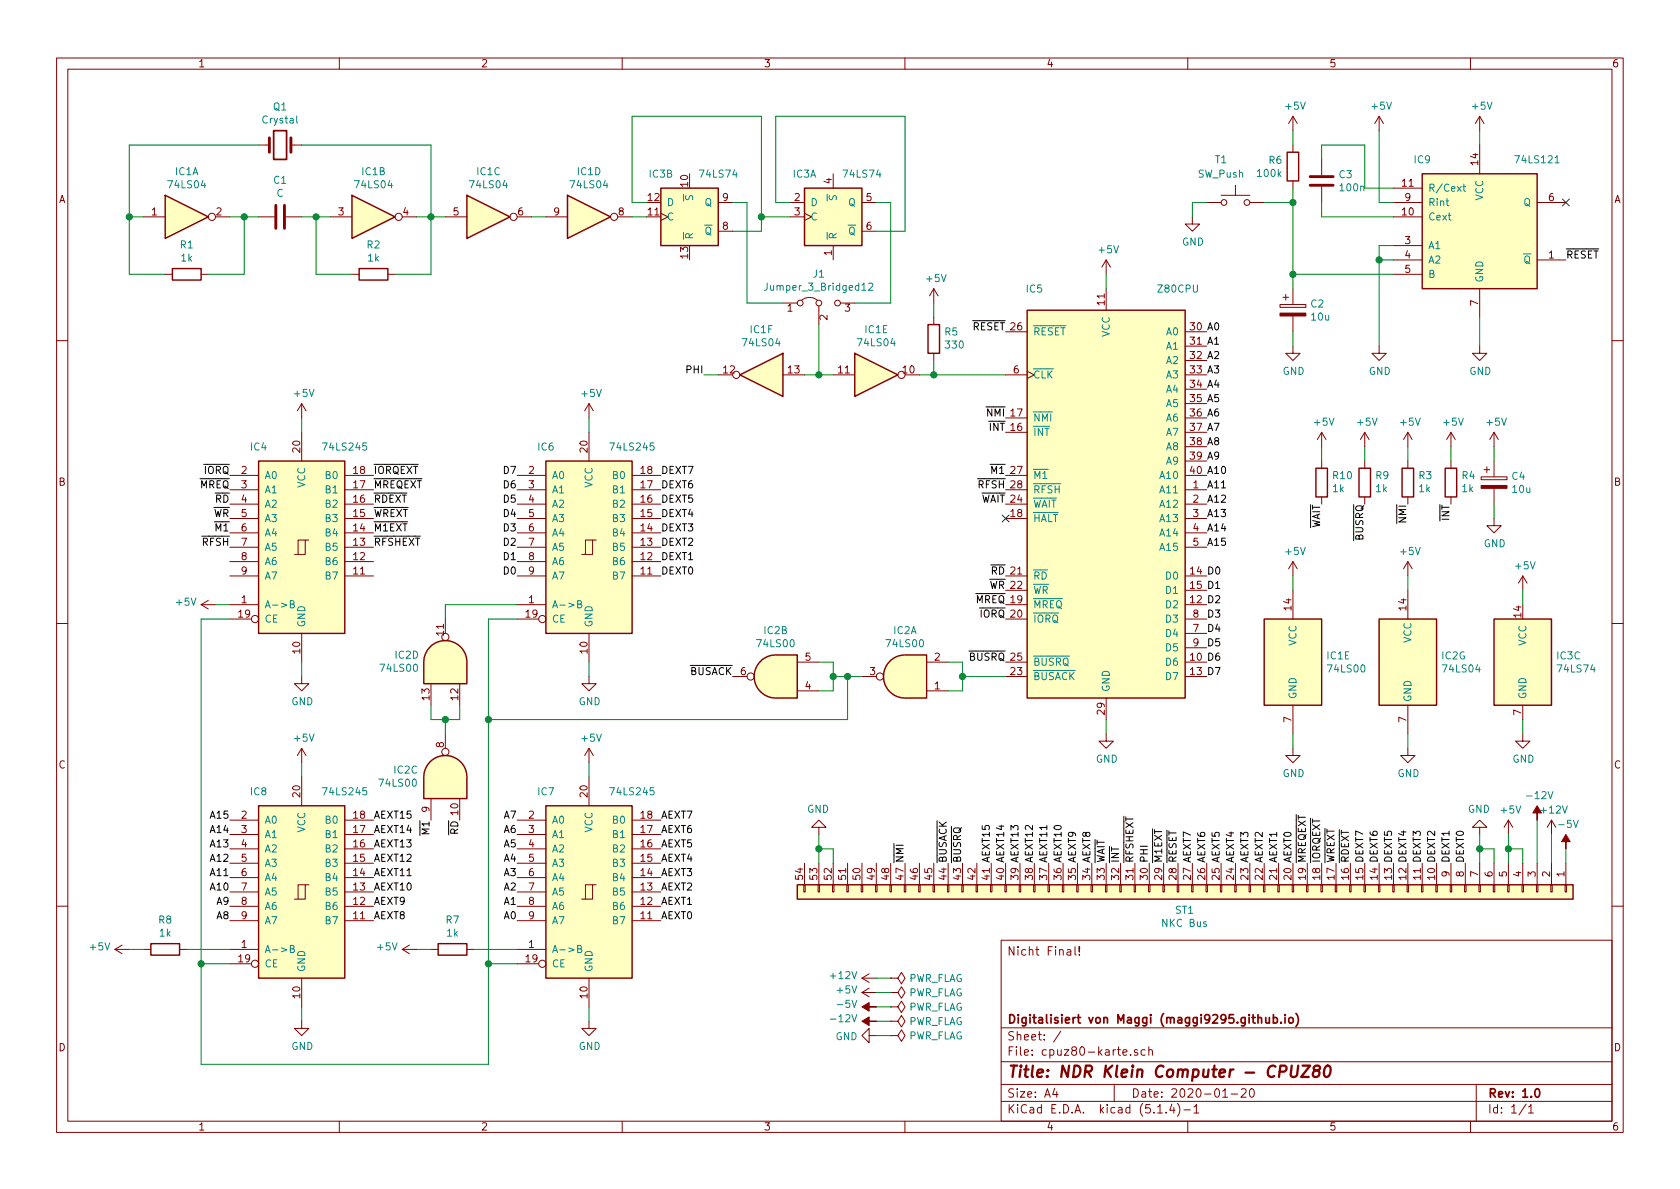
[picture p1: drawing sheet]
EESchema Schematic File Version 4
LIBS:cpuz80-karte-cache
EELAYER 30 0
EELAYER END
$Descr A4 11693 8268
encoding utf-8
Sheet 1 1
Title "NDR Klein Computer - CPUZ80"
Date "2020-01-20"
Rev "1.0"
Comp "Digitalisiert von Maggi (maggi9295.github.io)"
Comment1 ""
Comment2 ""
Comment3 ""
Comment4 "Nicht Final!"
$EndDescr
$Comp
L CPU:Z80CPU IC5
U 1 1
P 7700 3500
F 0 "IC5" H 7200 5000 50  0000 C CNN
F 1 "Z80CPU" H 8200 5000 50  0000 C CNN
F 2 "" H 7700 3900 50  0001 C CNN
F 3 "www.zilog.com/manage_directlink.php?filepath=docs/z80/um0080" H 7700 3900 50  0001 C CNN
	1    7700 3500
	1    0    0    -1  
$EndComp
Wire Wire Line
	7700 1900 7700 2000
$Comp
L 74xx:74LS121 IC9
U 1 1
P 10300 1600
F 0 "IC9" H 9900 2100 50  0000 C CNN
F 1 "74LS121" H 10700 2100 50  0000 C CNN
F 2 "" H 10300 1600 50  0001 C CNN
F 3 "http://www.ti.com/lit/gpn/sn74121" H 10300 1600 50  0001 C CNN
	1    10300 1600
	1    0    0    -1  
$EndComp
Wire Wire Line
	7700 5100 7700 5000
$Comp
L power:GND #PWR0106
U 1 1
P 7700 5100
F 0 "#PWR0106" H 7700 4850 50  0001 C CNN
F 1 "GND" H 7705 4927 50  0000 C CNN
F 2 "" H 7700 5100 50  0001 C CNN
F 3 "" H 7700 5100 50  0001 C CNN
	1    7700 5100
	1    0    0    -1  
$EndComp
$Comp
L power:+5V #PWR0112
U 1 1
P 7700 1900
F 0 "#PWR0112" H 7700 1750 50  0001 C CNN
F 1 "+5V" H 7715 2073 50  0000 C CNN
F 2 "" H 7700 1900 50  0001 C CNN
F 3 "" H 7700 1900 50  0001 C CNN
	1    7700 1900
	1    0    0    -1  
$EndComp
$Comp
L power:GND #PWR0113
U 1 1
P 10300 2400
F 0 "#PWR0113" H 10300 2150 50  0001 C CNN
F 1 "GND" H 10305 2227 50  0000 C CNN
F 2 "" H 10300 2400 50  0001 C CNN
F 3 "" H 10300 2400 50  0001 C CNN
	1    10300 2400
	1    0    0    -1  
$EndComp
Wire Wire Line
	10300 900  10300 1000
$Comp
L power:+5V #PWR0114
U 1 1
P 10300 900
F 0 "#PWR0114" H 10300 750 50  0001 C CNN
F 1 "+5V" H 10315 1073 50  0000 C CNN
F 2 "" H 10300 900 50  0001 C CNN
F 3 "" H 10300 900 50  0001 C CNN
	1    10300 900 
	1    0    0    -1  
$EndComp
$Comp
L Device:CP C2
U 1 1
P 9000 2150
F 0 "C2" H 9118 2196 50  0000 L CNN
F 1 "10u" H 9118 2105 50  0000 L CNN
F 2 "" H 9038 2000 50  0001 C CNN
F 3 "~" H 9000 2150 50  0001 C CNN
	1    9000 2150
	1    0    0    -1  
$EndComp
Wire Wire Line
	9700 1800 9600 1800
Wire Wire Line
	9600 1800 9600 1700
Wire Wire Line
	9600 1700 9700 1700
Connection ~ 9600 1800
$Comp
L power:GND #PWR0115
U 1 1
P 9600 2400
F 0 "#PWR0115" H 9600 2150 50  0001 C CNN
F 1 "GND" H 9605 2227 50  0000 C CNN
F 2 "" H 9600 2400 50  0001 C CNN
F 3 "" H 9600 2400 50  0001 C CNN
	1    9600 2400
	1    0    0    -1  
$EndComp
$Comp
L power:GND #PWR0116
U 1 1
P 9000 2400
F 0 "#PWR0116" H 9000 2150 50  0001 C CNN
F 1 "GND" H 9005 2227 50  0000 C CNN
F 2 "" H 9000 2400 50  0001 C CNN
F 3 "" H 9000 2400 50  0001 C CNN
	1    9000 2400
	1    0    0    -1  
$EndComp
Wire Wire Line
	9000 2300 9000 2400
Wire Wire Line
	10300 2200 10300 2400
$Comp
L Device:R R6
U 1 1
P 9000 1150
F 0 "R6" H 9070 1196 50  0000 L CNN
F 1 "100k" H 9070 1105 50  0000 L CNN
F 2 "" V 8930 1150 50  0001 C CNN
F 3 "~" H 9000 1150 50  0001 C CNN
	1    9000 1150
	-1   0    0    -1  
$EndComp
$Comp
L power:+5V #PWR0117
U 1 1
P 9000 900
F 0 "#PWR0117" H 9000 750 50  0001 C CNN
F 1 "+5V" H 9015 1073 50  0000 C CNN
F 2 "" H 9000 900 50  0001 C CNN
F 3 "" H 9000 900 50  0001 C CNN
	1    9000 900 
	1    0    0    -1  
$EndComp
$Comp
L Device:C C3
U 1 1
P 9200 1250
F 0 "C3" H 9315 1296 50  0000 L CNN
F 1 "100n" H 9315 1205 50  0000 L CNN
F 2 "" H 9238 1100 50  0001 C CNN
F 3 "~" H 9200 1250 50  0001 C CNN
	1    9200 1250
	1    0    0    -1  
$EndComp
Wire Wire Line
	9200 1500 9200 1400
Wire Wire Line
	9600 1800 9600 2400
Wire Wire Line
	9000 1300 9000 1400
Wire Wire Line
	9700 1900 9000 1900
Connection ~ 9000 1900
Wire Wire Line
	9000 1900 9000 2000
Wire Wire Line
	9200 1500 9700 1500
$Comp
L power:+5V #PWR0118
U 1 1
P 9600 900
F 0 "#PWR0118" H 9600 750 50  0001 C CNN
F 1 "+5V" H 9615 1073 50  0000 C CNN
F 2 "" H 9600 900 50  0001 C CNN
F 3 "" H 9600 900 50  0001 C CNN
	1    9600 900 
	1    0    0    -1  
$EndComp
Wire Wire Line
	9700 1300 9500 1300
Wire Wire Line
	9500 1300 9500 1000
Wire Wire Line
	9500 1000 9200 1000
Wire Wire Line
	9200 1000 9200 1100
Wire Wire Line
	9600 900  9600 1400
Wire Wire Line
	9600 1400 9700 1400
$Comp
L power:GND #PWR0119
U 1 1
P 8300 1500
F 0 "#PWR0119" H 8300 1250 50  0001 C CNN
F 1 "GND" H 8305 1327 50  0000 C CNN
F 2 "" H 8300 1500 50  0001 C CNN
F 3 "" H 8300 1500 50  0001 C CNN
	1    8300 1500
	1    0    0    -1  
$EndComp
Text Label 10900 1800 0    50   ~ 0
~RESET
Text Label 7000 2300 2    50   ~ 0
~RESET
$Comp
L Device:R R3
U 1 1
P 9800 3350
F 0 "R3" H 9730 3304 50  0000 R CNN
F 1 "1k" H 9730 3395 50  0000 R CNN
F 2 "" V 9730 3350 50  0001 C CNN
F 3 "~" H 9800 3350 50  0001 C CNN
	1    9800 3350
	-1   0    0    1   
$EndComp
$Comp
L Device:R R4
U 1 1
P 10100 3350
F 0 "R4" H 10030 3304 50  0000 R CNN
F 1 "1k" H 10030 3395 50  0000 R CNN
F 2 "" V 10030 3350 50  0001 C CNN
F 3 "~" H 10100 3350 50  0001 C CNN
	1    10100 3350
	-1   0    0    1   
$EndComp
$Comp
L Device:R R10
U 1 1
P 9200 3350
F 0 "R10" H 9130 3304 50  0000 R CNN
F 1 "1k" H 9130 3395 50  0000 R CNN
F 2 "" V 9130 3350 50  0001 C CNN
F 3 "~" H 9200 3350 50  0001 C CNN
	1    9200 3350
	-1   0    0    1   
$EndComp
$Comp
L Device:R R9
U 1 1
P 9500 3350
F 0 "R9" H 9430 3304 50  0000 R CNN
F 1 "1k" H 9430 3395 50  0000 R CNN
F 2 "" V 9430 3350 50  0001 C CNN
F 3 "~" H 9500 3350 50  0001 C CNN
	1    9500 3350
	-1   0    0    1   
$EndComp
Text Label 7000 2900 2    50   ~ 0
~NMI
Text Label 7000 3000 2    50   ~ 0
~INT
Text Label 7000 3500 2    50   ~ 0
~WAIT
Text Label 7000 4600 2    50   ~ 0
~BUSRQ
Text Label 9800 3500 3    50   ~ 0
~NMI
Text Label 10100 3500 3    50   ~ 0
~INT
Text Label 9200 3500 3    50   ~ 0
~WAIT
Text Label 9500 3500 3    50   ~ 0
~BUSRQ
Wire Wire Line
	9800 3100 9800 3200
$Comp
L power:+5V #PWR0123
U 1 1
P 9800 3100
F 0 "#PWR0123" H 9800 2950 50  0001 C CNN
F 1 "+5V" H 9815 3273 50  0000 C CNN
F 2 "" H 9800 3100 50  0001 C CNN
F 3 "" H 9800 3100 50  0001 C CNN
	1    9800 3100
	1    0    0    -1  
$EndComp
Wire Wire Line
	10100 3100 10100 3200
$Comp
L power:+5V #PWR0124
U 1 1
P 10100 3100
F 0 "#PWR0124" H 10100 2950 50  0001 C CNN
F 1 "+5V" H 10115 3273 50  0000 C CNN
F 2 "" H 10100 3100 50  0001 C CNN
F 3 "" H 10100 3100 50  0001 C CNN
	1    10100 3100
	1    0    0    -1  
$EndComp
Wire Wire Line
	9200 3100 9200 3200
$Comp
L power:+5V #PWR0125
U 1 1
P 9200 3100
F 0 "#PWR0125" H 9200 2950 50  0001 C CNN
F 1 "+5V" H 9215 3273 50  0000 C CNN
F 2 "" H 9200 3100 50  0001 C CNN
F 3 "" H 9200 3100 50  0001 C CNN
	1    9200 3100
	1    0    0    -1  
$EndComp
Wire Wire Line
	9500 3100 9500 3200
$Comp
L power:+5V #PWR0126
U 1 1
P 9500 3100
F 0 "#PWR0126" H 9500 2950 50  0001 C CNN
F 1 "+5V" H 9515 3273 50  0000 C CNN
F 2 "" H 9500 3100 50  0001 C CNN
F 3 "" H 9500 3100 50  0001 C CNN
	1    9500 3100
	1    0    0    -1  
$EndComp
Text Label 7000 3300 2    50   ~ 0
~M1
Text Label 7000 3400 2    50   ~ 0
~RFSH
NoConn ~ 7000 3600
Text Label 7000 4000 2    50   ~ 0
~RD
Text Label 7000 4100 2    50   ~ 0
~WR
Text Label 7000 4200 2    50   ~ 0
~MREQ
Text Label 7000 4300 2    50   ~ 0
~IORQ
Text Label 8400 2300 0    50   ~ 0
A0
Text Label 8400 2400 0    50   ~ 0
A1
Text Label 8400 2500 0    50   ~ 0
A2
Text Label 8400 2600 0    50   ~ 0
A3
Text Label 8400 2700 0    50   ~ 0
A4
Text Label 8400 2800 0    50   ~ 0
A5
Text Label 8400 2900 0    50   ~ 0
A6
Text Label 8400 3000 0    50   ~ 0
A7
Text Label 8400 3100 0    50   ~ 0
A8
Text Label 8400 3200 0    50   ~ 0
A9
Text Label 8400 3300 0    50   ~ 0
A10
Text Label 8400 3400 0    50   ~ 0
A11
Text Label 8400 3500 0    50   ~ 0
A12
Text Label 8400 3600 0    50   ~ 0
A13
Text Label 8400 3700 0    50   ~ 0
A14
Text Label 8400 3800 0    50   ~ 0
A15
Text Label 8400 4000 0    50   ~ 0
D0
Text Label 8400 4100 0    50   ~ 0
D1
Text Label 8400 4200 0    50   ~ 0
D2
Text Label 8400 4300 0    50   ~ 0
D3
Text Label 8400 4400 0    50   ~ 0
D4
Text Label 8400 4500 0    50   ~ 0
D5
Text Label 8400 4600 0    50   ~ 0
D6
Text Label 8400 4700 0    50   ~ 0
D7
$Comp
L Device:CP C4
U 1 1
P 10400 3350
F 0 "C4" H 10518 3396 50  0000 L CNN
F 1 "10u" H 10518 3305 50  0000 L CNN
F 2 "" H 10438 3200 50  0001 C CNN
F 3 "~" H 10400 3350 50  0001 C CNN
	1    10400 3350
	1    0    0    -1  
$EndComp
Wire Wire Line
	10400 3100 10400 3200
$Comp
L power:+5V #PWR0130
U 1 1
P 10400 3100
F 0 "#PWR0130" H 10400 2950 50  0001 C CNN
F 1 "+5V" H 10415 3273 50  0000 C CNN
F 2 "" H 10400 3100 50  0001 C CNN
F 3 "" H 10400 3100 50  0001 C CNN
	1    10400 3100
	1    0    0    -1  
$EndComp
Wire Wire Line
	10400 3600 10400 3500
$Comp
L power:GND #PWR0131
U 1 1
P 10400 3600
F 0 "#PWR0131" H 10400 3350 50  0001 C CNN
F 1 "GND" H 10405 3427 50  0000 C CNN
F 2 "" H 10400 3600 50  0001 C CNN
F 3 "" H 10400 3600 50  0001 C CNN
	1    10400 3600
	1    0    0    -1  
$EndComp
NoConn ~ 10900 1400
$Comp
L power:PWR_FLAG #FLG0101
U 1 1
P 6200 6800
F 0 "#FLG0101" H 6200 6875 50  0001 C CNN
F 1 "PWR_FLAG" V 6200 6928 50  0000 L CNN
F 2 "" H 6200 6800 50  0001 C CNN
F 3 "~" H 6200 6800 50  0001 C CNN
	1    6200 6800
	0    1    1    0   
$EndComp
$Comp
L power:PWR_FLAG #FLG0102
U 1 1
P 6200 7200
F 0 "#FLG0102" H 6200 7275 50  0001 C CNN
F 1 "PWR_FLAG" V 6200 7328 50  0000 L CNN
F 2 "" H 6200 7200 50  0001 C CNN
F 3 "~" H 6200 7200 50  0001 C CNN
	1    6200 7200
	0    1    1    0   
$EndComp
$Comp
L power:PWR_FLAG #FLG0103
U 1 1
P 6200 6900
F 0 "#FLG0103" H 6200 6975 50  0001 C CNN
F 1 "PWR_FLAG" V 6200 7028 50  0000 L CNN
F 2 "" H 6200 6900 50  0001 C CNN
F 3 "~" H 6200 6900 50  0001 C CNN
	1    6200 6900
	0    1    1    0   
$EndComp
$Comp
L power:PWR_FLAG #FLG0104
U 1 1
P 6200 7000
F 0 "#FLG0104" H 6200 7075 50  0001 C CNN
F 1 "PWR_FLAG" V 6200 7128 50  0000 L CNN
F 2 "" H 6200 7000 50  0001 C CNN
F 3 "~" H 6200 7000 50  0001 C CNN
	1    6200 7000
	0    1    1    0   
$EndComp
$Comp
L power:PWR_FLAG #FLG0105
U 1 1
P 6200 7100
F 0 "#FLG0105" H 6200 7175 50  0001 C CNN
F 1 "PWR_FLAG" V 6200 7228 50  0000 L CNN
F 2 "" H 6200 7100 50  0001 C CNN
F 3 "~" H 6200 7100 50  0001 C CNN
	1    6200 7100
	0    1    1    0   
$EndComp
$Comp
L power:-5V #PWR0137
U 1 1
P 6100 7000
F 0 "#PWR0137" H 6100 7100 50  0001 C CNN
F 1 "-5V" V 6115 7128 50  0000 L CNN
F 2 "" H 6100 7000 50  0001 C CNN
F 3 "" H 6100 7000 50  0001 C CNN
	1    6100 7000
	0    -1   -1   0   
$EndComp
$Comp
L power:-12V #PWR0138
U 1 1
P 6100 7100
F 0 "#PWR0138" H 6100 7200 50  0001 C CNN
F 1 "-12V" V 6115 7228 50  0000 L CNN
F 2 "" H 6100 7100 50  0001 C CNN
F 3 "" H 6100 7100 50  0001 C CNN
	1    6100 7100
	0    -1   -1   0   
$EndComp
$Comp
L power:+5V #PWR0139
U 1 1
P 6100 6900
F 0 "#PWR0139" H 6100 6750 50  0001 C CNN
F 1 "+5V" V 6115 7028 50  0000 L CNN
F 2 "" H 6100 6900 50  0001 C CNN
F 3 "" H 6100 6900 50  0001 C CNN
	1    6100 6900
	0    -1   -1   0   
$EndComp
$Comp
L power:+12V #PWR0140
U 1 1
P 6100 6800
F 0 "#PWR0140" H 6100 6650 50  0001 C CNN
F 1 "+12V" V 6115 6928 50  0000 L CNN
F 2 "" H 6100 6800 50  0001 C CNN
F 3 "" H 6100 6800 50  0001 C CNN
	1    6100 6800
	0    -1   -1   0   
$EndComp
$Comp
L power:GND #PWR0141
U 1 1
P 6100 7200
F 0 "#PWR0141" H 6100 6950 50  0001 C CNN
F 1 "GND" V 6105 7072 50  0000 R CNN
F 2 "" H 6100 7200 50  0001 C CNN
F 3 "" H 6100 7200 50  0001 C CNN
	1    6100 7200
	0    1    1    0   
$EndComp
Wire Wire Line
	6100 6800 6200 6800
Wire Wire Line
	6200 6900 6100 6900
Wire Wire Line
	6100 7000 6200 7000
Wire Wire Line
	6200 7100 6100 7100
Wire Wire Line
	6100 7200 6200 7200
Connection ~ 6500 2600
Wire Wire Line
	6500 2100 6500 2200
$Comp
L power:+5V #PWR0122
U 1 1
P 6500 2100
F 0 "#PWR0122" H 6500 1950 50  0001 C CNN
F 1 "+5V" H 6515 2273 50  0000 C CNN
F 2 "" H 6500 2100 50  0001 C CNN
F 3 "" H 6500 2100 50  0001 C CNN
	1    6500 2100
	1    0    0    -1  
$EndComp
Wire Wire Line
	6500 2600 6500 2500
Wire Wire Line
	6400 2600 6500 2600
$Comp
L Device:R R5
U 1 1
P 6500 2350
F 0 "R5" H 6430 2304 50  0000 R CNN
F 1 "330" H 6430 2395 50  0000 R CNN
F 2 "" V 6430 2350 50  0001 C CNN
F 3 "~" H 6500 2350 50  0001 C CNN
	1    6500 2350
	-1   0    0    1   
$EndComp
Wire Wire Line
	3700 1500 3800 1500
Wire Wire Line
	3000 1500 3100 1500
Wire Wire Line
	1150 1900 900  1900
Wire Wire Line
	2750 1900 3000 1900
Wire Wire Line
	2200 1900 2450 1900
Wire Wire Line
	1450 1900 1700 1900
Connection ~ 900  1500
Wire Wire Line
	1000 1500 900  1500
Wire Wire Line
	3000 1500 3000 1900
Connection ~ 3000 1500
Wire Wire Line
	2900 1500 3000 1500
Wire Wire Line
	3000 1000 3000 1500
Wire Wire Line
	2100 1000 3000 1000
Wire Wire Line
	900  1000 1800 1000
Wire Wire Line
	900  1900 900  1500
Wire Wire Line
	1700 1500 1600 1500
Connection ~ 1700 1500
Wire Wire Line
	1700 1500 1700 1900
Wire Wire Line
	1800 1500 1700 1500
Connection ~ 2200 1500
Wire Wire Line
	2200 1500 2100 1500
Wire Wire Line
	2200 1500 2300 1500
Wire Wire Line
	2200 1900 2200 1500
$Comp
L Device:C C1
U 1 1
P 1950 1500
F 0 "C1" V 2202 1500 50  0000 C CNN
F 1 "C" V 2111 1500 50  0000 C CNN
F 2 "" H 1988 1350 50  0001 C CNN
F 3 "~" H 1950 1500 50  0001 C CNN
	1    1950 1500
	0    -1   -1   0   
$EndComp
$Comp
L Device:R R2
U 1 1
P 2600 1900
F 0 "R2" V 2393 1900 50  0000 C CNN
F 1 "1k" V 2484 1900 50  0000 C CNN
F 2 "" V 2530 1900 50  0001 C CNN
F 3 "~" H 2600 1900 50  0001 C CNN
	1    2600 1900
	0    1    1    0   
$EndComp
$Comp
L Device:R R1
U 1 1
P 1300 1900
F 0 "R1" V 1093 1900 50  0000 C CNN
F 1 "1k" V 1184 1900 50  0000 C CNN
F 2 "" V 1230 1900 50  0001 C CNN
F 3 "~" H 1300 1900 50  0001 C CNN
	1    1300 1900
	0    1    1    0   
$EndComp
$Comp
L Device:Crystal Q1
U 1 1
P 1950 1000
F 0 "Q1" H 1950 1268 50  0000 C CNN
F 1 "Crystal" H 1950 1177 50  0000 C CNN
F 2 "" H 1950 1000 50  0001 C CNN
F 3 "~" H 1950 1000 50  0001 C CNN
	1    1950 1000
	1    0    0    -1  
$EndComp
$Comp
L 74xx:74LS04 IC1
U 6 1
P 5300 2600
F 0 "IC1" H 5300 2917 50  0000 C CNN
F 1 "74LS04" H 5300 2826 50  0000 C CNN
F 2 "" H 5300 2600 50  0001 C CNN
F 3 "http://www.ti.com/lit/gpn/sn74LS04" H 5300 2600 50  0001 C CNN
	6    5300 2600
	-1   0    0    -1  
$EndComp
$Comp
L 74xx:74LS04 IC1
U 4 1
P 4100 1500
F 0 "IC1" H 4100 1817 50  0000 C CNN
F 1 "74LS04" H 4100 1726 50  0000 C CNN
F 2 "" H 4100 1500 50  0001 C CNN
F 3 "http://www.ti.com/lit/gpn/sn74LS04" H 4100 1500 50  0001 C CNN
	4    4100 1500
	1    0    0    -1  
$EndComp
$Comp
L 74xx:74LS04 IC1
U 3 1
P 3400 1500
F 0 "IC1" H 3400 1817 50  0000 C CNN
F 1 "74LS04" H 3400 1726 50  0000 C CNN
F 2 "" H 3400 1500 50  0001 C CNN
F 3 "http://www.ti.com/lit/gpn/sn74LS04" H 3400 1500 50  0001 C CNN
	3    3400 1500
	1    0    0    -1  
$EndComp
$Comp
L 74xx:74LS04 IC1
U 2 1
P 2600 1500
F 0 "IC1" H 2600 1817 50  0000 C CNN
F 1 "74LS04" H 2600 1726 50  0000 C CNN
F 2 "" H 2600 1500 50  0001 C CNN
F 3 "http://www.ti.com/lit/gpn/sn74LS04" H 2600 1500 50  0001 C CNN
	2    2600 1500
	1    0    0    -1  
$EndComp
$Comp
L 74xx:74LS04 IC1
U 1 1
P 1300 1500
F 0 "IC1" H 1300 1817 50  0000 C CNN
F 1 "74LS04" H 1300 1726 50  0000 C CNN
F 2 "" H 1300 1500 50  0001 C CNN
F 3 "http://www.ti.com/lit/gpn/sn74LS04" H 1300 1500 50  0001 C CNN
	1    1300 1500
	1    0    0    -1  
$EndComp
Wire Wire Line
	10700 5700 10700 6000
Wire Wire Line
	10800 6000 10800 5800
Wire Wire Line
	10900 5900 10900 6000
Text Label 8200 6000 1    50   ~ 0
~RESET
Text Label 8000 6000 1    50   ~ 0
PHI
Text Label 7700 6000 1    50   ~ 0
~WAIT
Text Label 7800 6000 1    50   ~ 0
~INT
Wire Wire Line
	10600 5900 10600 6000
Wire Wire Line
	10500 5900 10500 6000
Connection ~ 10500 5900
Wire Wire Line
	10600 5900 10500 5900
Wire Wire Line
	10500 5800 10500 5900
Wire Wire Line
	10300 5900 10300 6000
Connection ~ 10300 5900
Wire Wire Line
	10400 5900 10400 6000
Wire Wire Line
	10300 5900 10400 5900
Wire Wire Line
	10300 5800 10300 5900
$Comp
L power:GND #PWR0136
U 1 1
P 10300 5800
F 0 "#PWR0136" H 10300 5550 50  0001 C CNN
F 1 "GND" H 10305 5627 50  0000 C CNN
F 2 "" H 10300 5800 50  0001 C CNN
F 3 "" H 10300 5800 50  0001 C CNN
	1    10300 5800
	-1   0    0    1   
$EndComp
$Comp
L power:+5V #PWR0135
U 1 1
P 10500 5800
F 0 "#PWR0135" H 10500 5650 50  0001 C CNN
F 1 "+5V" H 10515 5973 50  0000 C CNN
F 2 "" H 10500 5800 50  0001 C CNN
F 3 "" H 10500 5800 50  0001 C CNN
	1    10500 5800
	1    0    0    -1  
$EndComp
$Comp
L power:-12V #PWR0134
U 1 1
P 10700 5700
F 0 "#PWR0134" H 10700 5800 50  0001 C CNN
F 1 "-12V" H 10715 5873 50  0000 C CNN
F 2 "" H 10700 5700 50  0001 C CNN
F 3 "" H 10700 5700 50  0001 C CNN
	1    10700 5700
	1    0    0    -1  
$EndComp
$Comp
L power:+12V #PWR0133
U 1 1
P 10800 5800
F 0 "#PWR0133" H 10800 5650 50  0001 C CNN
F 1 "+12V" H 10815 5973 50  0000 C CNN
F 2 "" H 10800 5800 50  0001 C CNN
F 3 "" H 10800 5800 50  0001 C CNN
	1    10800 5800
	1    0    0    -1  
$EndComp
$Comp
L power:-5V #PWR0132
U 1 1
P 10900 5900
F 0 "#PWR0132" H 10900 6000 50  0001 C CNN
F 1 "-5V" H 10915 6073 50  0000 C CNN
F 2 "" H 10900 5900 50  0001 C CNN
F 3 "" H 10900 5900 50  0001 C CNN
	1    10900 5900
	1    0    0    -1  
$EndComp
$Comp
L power:+5V #PWR0121
U 1 1
P 9800 4000
F 0 "#PWR0121" H 9800 3850 50  0001 C CNN
F 1 "+5V" H 9815 4173 50  0000 C CNN
F 2 "" H 9800 4000 50  0001 C CNN
F 3 "" H 9800 4000 50  0001 C CNN
	1    9800 4000
	1    0    0    -1  
$EndComp
Wire Wire Line
	9800 4000 9800 4100
$Comp
L power:GND #PWR0120
U 1 1
P 9800 5200
F 0 "#PWR0120" H 9800 4950 50  0001 C CNN
F 1 "GND" H 9805 5027 50  0000 C CNN
F 2 "" H 9800 5200 50  0001 C CNN
F 3 "" H 9800 5200 50  0001 C CNN
	1    9800 5200
	1    0    0    -1  
$EndComp
Wire Wire Line
	9800 5200 9800 5100
$Comp
L 74xx:74LS04 IC2
U 7 1
P 9800 4600
F 0 "IC2" H 10030 4646 50  0000 L CNN
F 1 "74LS04" H 10030 4555 50  0000 L CNN
F 2 "" H 9800 4600 50  0001 C CNN
F 3 "http://www.ti.com/lit/gpn/sn74LS04" H 9800 4600 50  0001 C CNN
	7    9800 4600
	1    0    0    -1  
$EndComp
$Comp
L 74xx:74LS04 IC1
U 5 1
P 6100 2600
F 0 "IC1" H 6100 2917 50  0000 C CNN
F 1 "74LS04" H 6100 2826 50  0000 C CNN
F 2 "" H 6100 2600 50  0001 C CNN
F 3 "http://www.ti.com/lit/gpn/sn74LS04" H 6100 2600 50  0001 C CNN
	5    6100 2600
	1    0    0    -1  
$EndComp
$Comp
L 74xx:74LS74 IC3
U 1 1
P 5800 1500
F 0 "IC3" H 5600 1800 50  0000 C CNN
F 1 "74LS74" H 6000 1800 50  0000 C CNN
F 2 "" H 5800 1500 50  0001 C CNN
F 3 "74xx/74hc_hct74.pdf" H 5800 1500 50  0001 C CNN
	1    5800 1500
	1    0    0    -1  
$EndComp
$Comp
L 74xx:74LS74 IC3
U 2 1
P 4800 1500
F 0 "IC3" H 4600 1800 50  0000 C CNN
F 1 "74LS74" H 5000 1800 50  0000 C CNN
F 2 "" H 4800 1500 50  0001 C CNN
F 3 "74xx/74hc_hct74.pdf" H 4800 1500 50  0001 C CNN
	2    4800 1500
	1    0    0    -1  
$EndComp
$Comp
L 74xx:74LS74 IC3
U 3 1
P 10600 4600
F 0 "IC3" H 10830 4646 50  0000 L CNN
F 1 "74LS74" H 10830 4555 50  0000 L CNN
F 2 "" H 10600 4600 50  0001 C CNN
F 3 "74xx/74hc_hct74.pdf" H 10600 4600 50  0001 C CNN
	3    10600 4600
	1    0    0    -1  
$EndComp
Wire Wire Line
	10600 4100 10600 4200
$Comp
L power:+5V #PWR0101
U 1 1
P 10600 4100
F 0 "#PWR0101" H 10600 3950 50  0001 C CNN
F 1 "+5V" H 10615 4273 50  0000 C CNN
F 2 "" H 10600 4100 50  0001 C CNN
F 3 "" H 10600 4100 50  0001 C CNN
	1    10600 4100
	1    0    0    -1  
$EndComp
Wire Wire Line
	10600 5100 10600 5000
$Comp
L power:GND #PWR0102
U 1 1
P 10600 5100
F 0 "#PWR0102" H 10600 4850 50  0001 C CNN
F 1 "GND" H 10605 4927 50  0000 C CNN
F 2 "" H 10600 5100 50  0001 C CNN
F 3 "" H 10600 5100 50  0001 C CNN
	1    10600 5100
	1    0    0    -1  
$EndComp
Wire Wire Line
	5300 1600 5300 1500
Wire Wire Line
	4400 800  4400 1400
Wire Wire Line
	4400 1400 4500 1400
Wire Wire Line
	4500 1500 4400 1500
Wire Wire Line
	5500 1500 5300 1500
Connection ~ 5300 1500
Wire Wire Line
	5300 1500 5300 800 
Wire Wire Line
	5500 1400 5400 1400
Wire Wire Line
	5400 1400 5400 800 
Wire Wire Line
	5400 800  6300 800 
Wire Wire Line
	6300 800  6300 1600
Wire Wire Line
	6300 1600 6100 1600
$Comp
L Jumper:Jumper_3_Bridged12 J1
U 1 1
P 5700 2100
F 0 "J1" H 5700 2304 50  0000 C CNN
F 1 "Jumper_3_Bridged12" H 5700 2213 50  0000 C CNN
F 2 "" H 5700 2100 50  0001 C CNN
F 3 "~" H 5700 2100 50  0001 C CNN
	1    5700 2100
	1    0    0    -1  
$EndComp
Wire Wire Line
	5100 1600 5300 1600
Wire Wire Line
	4400 800  5300 800 
Wire Wire Line
	5200 2100 5200 1400
Wire Wire Line
	5200 1400 5100 1400
Wire Wire Line
	6100 1400 6200 1400
Wire Wire Line
	6200 1400 6200 2100
Wire Wire Line
	5950 2100 6200 2100
Wire Wire Line
	5200 2100 5450 2100
Wire Wire Line
	5700 2600 5800 2600
Wire Wire Line
	5700 2250 5700 2600
Wire Wire Line
	5600 2600 5700 2600
Connection ~ 5700 2600
Wire Wire Line
	4900 2600 5000 2600
Text Label 4900 2600 2    50   ~ 0
PHI
Wire Wire Line
	6500 2600 7000 2600
$Comp
L 74xx:74LS00 IC2
U 1 1
P 6300 4700
F 0 "IC2" H 6300 4383 50  0000 C CNN
F 1 "74LS00" H 6300 4474 50  0000 C CNN
F 2 "" H 6300 4700 50  0001 C CNN
F 3 "http://www.ti.com/lit/gpn/sn74ls00" H 6300 4700 50  0001 C CNN
	1    6300 4700
	-1   0    0    1   
$EndComp
$Comp
L 74xx:74LS00 IC2
U 2 1
P 5400 4700
F 0 "IC2" H 5400 4383 50  0000 C CNN
F 1 "74LS00" H 5400 4474 50  0000 C CNN
F 2 "" H 5400 4700 50  0001 C CNN
F 3 "http://www.ti.com/lit/gpn/sn74ls00" H 5400 4700 50  0001 C CNN
	2    5400 4700
	-1   0    0    1   
$EndComp
$Comp
L 74xx:74LS00 IC2
U 3 1
P 3100 5400
F 0 "IC2" V 3146 5588 50  0000 L CNN
F 1 "74LS00" V 3055 5588 50  0000 L CNN
F 2 "" H 3100 5400 50  0001 C CNN
F 3 "http://www.ti.com/lit/gpn/sn74ls00" H 3100 5400 50  0001 C CNN
	3    3100 5400
	0    -1   -1   0   
$EndComp
$Comp
L 74xx:74LS00 IC2
U 4 1
P 3100 4600
F 0 "IC2" V 3146 4420 50  0000 R CNN
F 1 "74LS00" V 3055 4420 50  0000 R CNN
F 2 "" H 3100 4600 50  0001 C CNN
F 3 "http://www.ti.com/lit/gpn/sn74ls00" H 3100 4600 50  0001 C CNN
	4    3100 4600
	0    1    -1   0   
$EndComp
$Comp
L 74xx:74LS00 IC1
U 5 1
P 9000 4600
F 0 "IC1" H 9230 4646 50  0000 L CNN
F 1 "74LS00" H 9230 4555 50  0000 L CNN
F 2 "" H 9000 4600 50  0001 C CNN
F 3 "http://www.ti.com/lit/gpn/sn74ls00" H 9000 4600 50  0001 C CNN
	5    9000 4600
	1    0    0    -1  
$EndComp
Wire Wire Line
	5700 4800 5800 4800
Wire Wire Line
	5800 4800 5800 4700
Wire Wire Line
	5800 4600 5700 4600
Wire Wire Line
	5800 4700 5900 4700
Connection ~ 5800 4700
Wire Wire Line
	5800 4700 5800 4600
Wire Wire Line
	6600 4800 6700 4800
Wire Wire Line
	6700 4600 6600 4600
Text Label 5100 4700 2    50   ~ 0
~BUSACK
$Comp
L 74xx:74LS245 IC6
U 1 1
P 4100 3800
F 0 "IC6" H 3800 4500 50  0000 C CNN
F 1 "74LS245" H 4400 4500 50  0000 C CNN
F 2 "" H 4100 3800 50  0001 C CNN
F 3 "http://www.ti.com/lit/gpn/sn74LS245" H 4100 3800 50  0001 C CNN
	1    4100 3800
	1    0    0    -1  
$EndComp
Text Label 3600 4000 2    50   ~ 0
D0
Text Label 3600 3900 2    50   ~ 0
D1
Text Label 3600 3800 2    50   ~ 0
D2
Text Label 3600 3700 2    50   ~ 0
D3
Text Label 3600 3600 2    50   ~ 0
D4
Text Label 3600 3500 2    50   ~ 0
D5
Text Label 3600 3400 2    50   ~ 0
D6
Text Label 3600 3300 2    50   ~ 0
D7
Wire Wire Line
	4100 4700 4100 4600
$Comp
L power:GND #PWR0103
U 1 1
P 4100 4700
F 0 "#PWR0103" H 4100 4450 50  0001 C CNN
F 1 "GND" H 4105 4527 50  0000 C CNN
F 2 "" H 4100 4700 50  0001 C CNN
F 3 "" H 4100 4700 50  0001 C CNN
	1    4100 4700
	1    0    0    -1  
$EndComp
Wire Wire Line
	4100 2900 4100 3000
$Comp
L power:+5V #PWR0104
U 1 1
P 4100 2900
F 0 "#PWR0104" H 4100 2750 50  0001 C CNN
F 1 "+5V" H 4115 3073 50  0000 C CNN
F 2 "" H 4100 2900 50  0001 C CNN
F 3 "" H 4100 2900 50  0001 C CNN
	1    4100 2900
	1    0    0    -1  
$EndComp
Text Label 4600 4000 0    50   ~ 0
DEXT0
Text Label 4600 3900 0    50   ~ 0
DEXT1
Text Label 4600 3800 0    50   ~ 0
DEXT2
Text Label 4600 3700 0    50   ~ 0
DEXT3
Text Label 4600 3600 0    50   ~ 0
DEXT4
Text Label 4600 3500 0    50   ~ 0
DEXT5
Text Label 4600 3400 0    50   ~ 0
DEXT6
Text Label 4600 3300 0    50   ~ 0
DEXT7
Text Label 2600 3800 0    50   ~ 0
~RFSHEXT
Text Label 2600 3700 0    50   ~ 0
~M1EXT
Text Label 2600 3600 0    50   ~ 0
~WREXT
Text Label 2600 3500 0    50   ~ 0
~RDEXT
Text Label 2600 3400 0    50   ~ 0
~MREQEXT
Text Label 2600 3300 0    50   ~ 0
~IORQEXT
Text Label 1600 3800 2    50   ~ 0
~RFSH
Text Label 1600 3700 2    50   ~ 0
~M1
Text Label 1600 3600 2    50   ~ 0
~WR
Text Label 1600 3500 2    50   ~ 0
~RD
Text Label 1600 3400 2    50   ~ 0
~MREQ
Text Label 1600 3300 2    50   ~ 0
~IORQ
$Comp
L power:+5V #PWR0105
U 1 1
P 1500 4200
F 0 "#PWR0105" H 1500 4050 50  0001 C CNN
F 1 "+5V" V 1515 4328 50  0000 L CNN
F 2 "" H 1500 4200 50  0001 C CNN
F 3 "" H 1500 4200 50  0001 C CNN
	1    1500 4200
	0    -1   -1   0   
$EndComp
Wire Wire Line
	1500 4200 1600 4200
$Comp
L power:+5V #PWR0107
U 1 1
P 2100 2900
F 0 "#PWR0107" H 2100 2750 50  0001 C CNN
F 1 "+5V" H 2115 3073 50  0000 C CNN
F 2 "" H 2100 2900 50  0001 C CNN
F 3 "" H 2100 2900 50  0001 C CNN
	1    2100 2900
	1    0    0    -1  
$EndComp
Wire Wire Line
	2100 2900 2100 3000
$Comp
L power:GND #PWR0108
U 1 1
P 2100 4700
F 0 "#PWR0108" H 2100 4450 50  0001 C CNN
F 1 "GND" H 2105 4527 50  0000 C CNN
F 2 "" H 2100 4700 50  0001 C CNN
F 3 "" H 2100 4700 50  0001 C CNN
	1    2100 4700
	1    0    0    -1  
$EndComp
Wire Wire Line
	2100 4700 2100 4600
$Comp
L 74xx:74LS245 IC4
U 1 1
P 2100 3800
F 0 "IC4" H 1800 4500 50  0000 C CNN
F 1 "74LS245" H 2400 4500 50  0000 C CNN
F 2 "" H 2100 3800 50  0001 C CNN
F 3 "http://www.ti.com/lit/gpn/sn74LS245" H 2100 3800 50  0001 C CNN
	1    2100 3800
	1    0    0    -1  
$EndComp
Text Label 2600 5700 0    50   ~ 0
AEXT15
Text Label 2600 5800 0    50   ~ 0
AEXT14
Text Label 2600 5900 0    50   ~ 0
AEXT13
Text Label 2600 6000 0    50   ~ 0
AEXT12
Text Label 2600 6100 0    50   ~ 0
AEXT11
Text Label 2600 6200 0    50   ~ 0
AEXT10
Text Label 2600 6300 0    50   ~ 0
AEXT9
Text Label 2600 6400 0    50   ~ 0
AEXT8
Text Label 4600 5700 0    50   ~ 0
AEXT7
Text Label 4600 5800 0    50   ~ 0
AEXT6
Text Label 4600 5900 0    50   ~ 0
AEXT5
Text Label 4600 6000 0    50   ~ 0
AEXT4
Text Label 4600 6100 0    50   ~ 0
AEXT3
Text Label 4600 6200 0    50   ~ 0
AEXT2
Text Label 4600 6300 0    50   ~ 0
AEXT1
Text Label 4600 6400 0    50   ~ 0
AEXT0
$Comp
L power:+5V #PWR0109
U 1 1
P 2100 5300
F 0 "#PWR0109" H 2100 5150 50  0001 C CNN
F 1 "+5V" H 2115 5473 50  0000 C CNN
F 2 "" H 2100 5300 50  0001 C CNN
F 3 "" H 2100 5300 50  0001 C CNN
	1    2100 5300
	1    0    0    -1  
$EndComp
Wire Wire Line
	2100 5300 2100 5400
$Comp
L power:+5V #PWR0110
U 1 1
P 4100 5300
F 0 "#PWR0110" H 4100 5150 50  0001 C CNN
F 1 "+5V" H 4115 5473 50  0000 C CNN
F 2 "" H 4100 5300 50  0001 C CNN
F 3 "" H 4100 5300 50  0001 C CNN
	1    4100 5300
	1    0    0    -1  
$EndComp
Wire Wire Line
	4100 5300 4100 5400
$Comp
L power:GND #PWR0111
U 1 1
P 2100 7100
F 0 "#PWR0111" H 2100 6850 50  0001 C CNN
F 1 "GND" H 2105 6927 50  0000 C CNN
F 2 "" H 2100 7100 50  0001 C CNN
F 3 "" H 2100 7100 50  0001 C CNN
	1    2100 7100
	1    0    0    -1  
$EndComp
Wire Wire Line
	2100 7100 2100 7000
$Comp
L power:GND #PWR0127
U 1 1
P 4100 7100
F 0 "#PWR0127" H 4100 6850 50  0001 C CNN
F 1 "GND" H 4105 6927 50  0000 C CNN
F 2 "" H 4100 7100 50  0001 C CNN
F 3 "" H 4100 7100 50  0001 C CNN
	1    4100 7100
	1    0    0    -1  
$EndComp
Wire Wire Line
	4100 7100 4100 7000
$Comp
L power:+5V #PWR0128
U 1 1
P 900 6600
F 0 "#PWR0128" H 900 6450 50  0001 C CNN
F 1 "+5V" V 915 6728 50  0000 L CNN
F 2 "" H 900 6600 50  0001 C CNN
F 3 "" H 900 6600 50  0001 C CNN
	1    900  6600
	0    -1   -1   0   
$EndComp
Wire Wire Line
	900  6600 1000 6600
$Comp
L Device:R R8
U 1 1
P 1150 6600
F 0 "R8" V 943 6600 50  0000 C CNN
F 1 "1k" V 1034 6600 50  0000 C CNN
F 2 "" V 1080 6600 50  0001 C CNN
F 3 "~" H 1150 6600 50  0001 C CNN
	1    1150 6600
	0    1    1    0   
$EndComp
$Comp
L power:+5V #PWR0129
U 1 1
P 2900 6600
F 0 "#PWR0129" H 2900 6450 50  0001 C CNN
F 1 "+5V" V 2915 6728 50  0000 L CNN
F 2 "" H 2900 6600 50  0001 C CNN
F 3 "" H 2900 6600 50  0001 C CNN
	1    2900 6600
	0    -1   -1   0   
$EndComp
Wire Wire Line
	2900 6600 3000 6600
$Comp
L Device:R R7
U 1 1
P 3150 6600
F 0 "R7" V 2943 6600 50  0000 C CNN
F 1 "1k" V 3034 6600 50  0000 C CNN
F 2 "" V 3080 6600 50  0001 C CNN
F 3 "~" H 3150 6600 50  0001 C CNN
	1    3150 6600
	0    1    1    0   
$EndComp
Text Label 1600 5700 2    50   ~ 0
A15
Text Label 1600 5800 2    50   ~ 0
A14
Text Label 1600 5900 2    50   ~ 0
A13
Text Label 1600 6000 2    50   ~ 0
A12
Text Label 1600 6100 2    50   ~ 0
A11
Text Label 1600 6200 2    50   ~ 0
A10
Text Label 1600 6300 2    50   ~ 0
A9
Text Label 1600 6400 2    50   ~ 0
A8
Text Label 3600 5700 2    50   ~ 0
A7
Text Label 3600 5800 2    50   ~ 0
A6
Text Label 3600 5900 2    50   ~ 0
A5
Text Label 3600 6000 2    50   ~ 0
A4
Text Label 3600 6100 2    50   ~ 0
A3
Text Label 3600 6200 2    50   ~ 0
A2
Text Label 3600 6300 2    50   ~ 0
A1
Text Label 3600 6400 2    50   ~ 0
A0
$Comp
L 74xx:74LS245 IC8
U 1 1
P 2100 6200
F 0 "IC8" H 1800 6900 50  0000 C CNN
F 1 "74LS245" H 2400 6900 50  0000 C CNN
F 2 "" H 2100 6200 50  0001 C CNN
F 3 "http://www.ti.com/lit/gpn/sn74LS245" H 2100 6200 50  0001 C CNN
	1    2100 6200
	1    0    0    -1  
$EndComp
$Comp
L 74xx:74LS245 IC7
U 1 1
P 4100 6200
F 0 "IC7" H 3800 6900 50  0000 C CNN
F 1 "74LS245" H 4400 6900 50  0000 C CNN
F 2 "" H 4100 6200 50  0001 C CNN
F 3 "http://www.ti.com/lit/gpn/sn74LS245" H 4100 6200 50  0001 C CNN
	1    4100 6200
	1    0    0    -1  
$EndComp
Wire Wire Line
	1300 6600 1600 6600
Wire Wire Line
	3300 6600 3600 6600
Wire Wire Line
	3600 6700 3400 6700
Wire Wire Line
	3400 4300 3600 4300
Wire Wire Line
	6700 4600 6700 4700
Wire Wire Line
	7000 4700 6700 4700
Connection ~ 6700 4700
Wire Wire Line
	6700 4700 6700 4800
Wire Wire Line
	1400 6700 1600 6700
Wire Wire Line
	1400 4300 1600 4300
Wire Wire Line
	1400 6700 1400 7400
Wire Wire Line
	1400 7400 3400 7400
Wire Wire Line
	3400 7400 3400 6700
Wire Wire Line
	3100 4300 3100 4200
Wire Wire Line
	3100 4200 3600 4200
Wire Wire Line
	3200 4900 3200 5000
Wire Wire Line
	3200 5000 3100 5000
Wire Wire Line
	3000 5000 3000 4900
Wire Wire Line
	3100 5000 3100 5100
Connection ~ 3100 5000
Wire Wire Line
	3100 5000 3000 5000
Text Label 3000 5700 3    50   ~ 0
~M1
Text Label 3200 5700 3    50   ~ 0
~RD
Wire Wire Line
	3400 6700 3400 5000
Connection ~ 3400 6700
Wire Wire Line
	1400 6700 1400 4300
Connection ~ 1400 6700
$Comp
L power:+5V #PWR0142
U 1 1
P 9000 4000
F 0 "#PWR0142" H 9000 3850 50  0001 C CNN
F 1 "+5V" H 9015 4173 50  0000 C CNN
F 2 "" H 9000 4000 50  0001 C CNN
F 3 "" H 9000 4000 50  0001 C CNN
	1    9000 4000
	1    0    0    -1  
$EndComp
Wire Wire Line
	9000 4000 9000 4100
$Comp
L power:GND #PWR0143
U 1 1
P 9000 5200
F 0 "#PWR0143" H 9000 4950 50  0001 C CNN
F 1 "GND" H 9005 5027 50  0000 C CNN
F 2 "" H 9000 5200 50  0001 C CNN
F 3 "" H 9000 5200 50  0001 C CNN
	1    9000 5200
	1    0    0    -1  
$EndComp
Wire Wire Line
	9000 5200 9000 5100
Text Label 10200 6000 1    50   ~ 0
DEXT0
Text Label 10100 6000 1    50   ~ 0
DEXT1
Text Label 10000 6000 1    50   ~ 0
DEXT2
Text Label 9900 6000 1    50   ~ 0
DEXT3
Text Label 9800 6000 1    50   ~ 0
DEXT4
Text Label 9700 6000 1    50   ~ 0
DEXT5
Text Label 9600 6000 1    50   ~ 0
DEXT6
Text Label 9500 6000 1    50   ~ 0
DEXT7
Text Label 8300 6000 1    50   ~ 0
AEXT7
Text Label 8400 6000 1    50   ~ 0
AEXT6
Text Label 8500 6000 1    50   ~ 0
AEXT5
Text Label 8600 6000 1    50   ~ 0
AEXT4
Text Label 8700 6000 1    50   ~ 0
AEXT3
Text Label 8800 6000 1    50   ~ 0
AEXT2
Text Label 8900 6000 1    50   ~ 0
AEXT1
Text Label 9000 6000 1    50   ~ 0
AEXT0
Text Label 7900 6000 1    50   ~ 0
~RFSHEXT
Text Label 8100 6000 1    50   ~ 0
~M1EXT
Text Label 9300 6000 1    50   ~ 0
~WREXT
Text Label 9400 6000 1    50   ~ 0
~RDEXT
Text Label 9200 6000 1    50   ~ 0
~IORQEXT
Text Label 9100 6000 1    50   ~ 0
~MREQEXT
Text Label 6900 6000 1    50   ~ 0
AEXT15
Text Label 7000 6000 1    50   ~ 0
AEXT14
Text Label 7100 6000 1    50   ~ 0
AEXT13
Text Label 7200 6000 1    50   ~ 0
AEXT12
Text Label 7300 6000 1    50   ~ 0
AEXT11
Text Label 7400 6000 1    50   ~ 0
AEXT10
Text Label 7500 6000 1    50   ~ 0
AEXT9
Text Label 7600 6000 1    50   ~ 0
AEXT8
Text Label 6700 6000 1    50   ~ 0
~BUSRQ
Text Label 6600 6000 1    50   ~ 0
~BUSACK
Wire Wire Line
	3400 5000 5900 5000
Wire Wire Line
	5900 5000 5900 4700
Connection ~ 3400 5000
Wire Wire Line
	3400 5000 3400 4300
Connection ~ 5900 4700
Wire Wire Line
	5900 4700 6000 4700
Text Label 6300 6000 1    50   ~ 0
~NMI
Wire Wire Line
	900  1000 900  1500
$Comp
L Switch:SW_Push T1
U 1 1
P 8600 1400
F 0 "T1" H 8500 1700 50  0000 C CNN
F 1 "SW_Push" H 8500 1600 50  0000 C CNN
F 2 "" H 8600 1600 50  0001 C CNN
F 3 "~" H 8600 1600 50  0001 C CNN
	1    8600 1400
	1    0    0    -1  
$EndComp
Wire Wire Line
	9000 1000 9000 900 
Wire Wire Line
	8800 1400 9000 1400
Wire Wire Line
	9000 1400 9000 1900
Connection ~ 9000 1400
Wire Wire Line
	8300 1500 8300 1400
Wire Wire Line
	8300 1400 8400 1400
$Comp
L nkc:Conn_01x54 ST1
U 1 1
P 8300 6200
F 0 "ST1" V 8425 6146 50  0000 C CNN
F 1 "NKC Bus" V 8516 6146 50  0000 C CNN
F 2 "" H 8300 6900 50  0001 C CNN
F 3 "~" H 8300 6900 50  0001 C CNN
	1    8300 6200
	0    1    1    0   
$EndComp
Wire Wire Line
	5700 5900 5700 6000
Connection ~ 5700 5900
Wire Wire Line
	5800 5900 5800 6000
Wire Wire Line
	5700 5900 5800 5900
Wire Wire Line
	5700 5800 5700 5900
$Comp
L power:GND #PWR?
U 1 1
P 5700 5800
F 0 "#PWR?" H 5700 5550 50  0001 C CNN
F 1 "GND" H 5705 5627 50  0000 C CNN
F 2 "" H 5700 5800 50  0001 C CNN
F 3 "" H 5700 5800 50  0001 C CNN
	1    5700 5800
	-1   0    0    1   
$EndComp
$EndSCHEMATC
